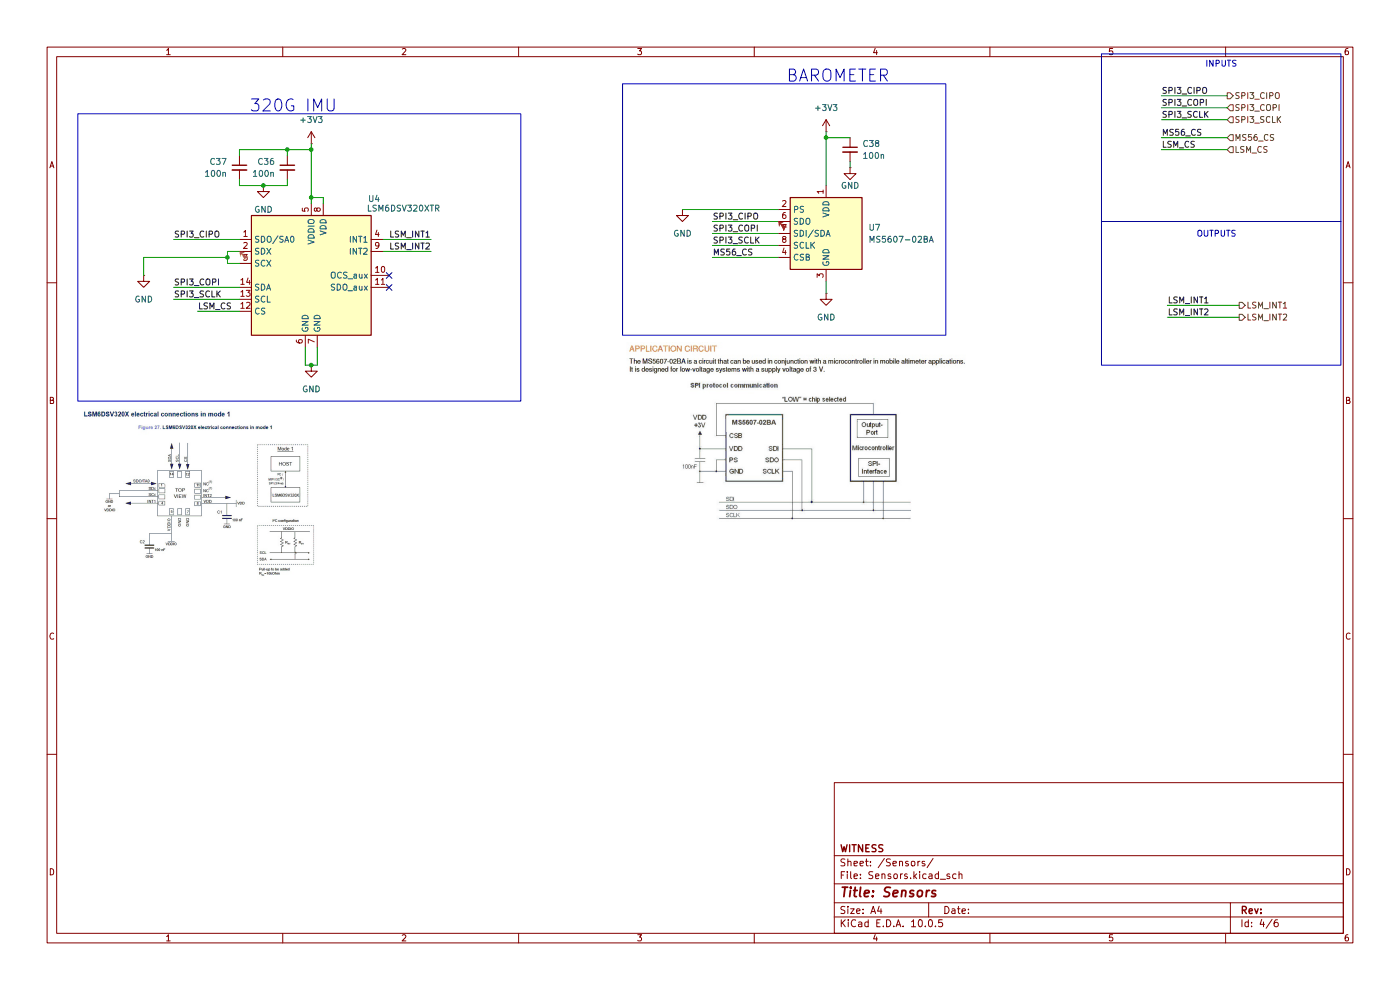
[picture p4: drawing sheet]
(kicad_sch
 (version 20260306)
 (generator "eeschema")
 (generator_version "10.0")
 (paper "A4")
 (title_block
  (title "Sensors")
  (company "WITNESS"))
 (lib_symbols
  (symbol "Device:C_Small"
   (pin_numbers (hide yes))
   (pin_names
    (offset 0.254) (hide yes)) (exclude_from_sim no) (in_bom yes) (on_board yes)
   (in_pos_files yes)
   (duplicate_pin_numbers_are_jumpers no)
   (property "Reference" "C" (at 0.254 1.778 0) (show_name no) (do_not_autoplace no) (effects (font (size 1.27 1.27)) (justify left)))
   (property "Value" "C_Small" (at 0.254 -2.032 0) (show_name no) (do_not_autoplace no) (effects (font (size 1.27 1.27)) (justify left)))
   (property "Footprint" "" (at 0 0 0) (show_name no) (do_not_autoplace no) (hide yes) (effects (font (size 1.27 1.27))))
   (property "Datasheet" "" (at 0 0 0) (show_name no) (do_not_autoplace no) (hide yes) (effects (font (size 1.27 1.27))))
   (property "Description" "Unpolarized capacitor, small symbol" (at 0 0 0) (show_name no) (do_not_autoplace no) (hide yes) (effects (font (size 1.27 1.27))))
   (symbol "C_Small_0_1"
    (polyline (pts (xy -1.524 0.508) (xy 1.524 0.508)) (stroke (width 0.3048) (type default)) (fill (type none)))
    (polyline (pts (xy -1.524 -0.508) (xy 1.524 -0.508)) (stroke (width 0.3302) (type default)) (fill (type none))))
   (symbol "C_Small_1_1"
    (pin passive line (at 0 2.54 270) (length 2.032) (name "" (effects (font (size 1.27 1.27)))) (number "1" (effects (font (size 1.27 1.27)))))
    (pin passive line (at 0 -2.54 90) (length 2.032) (name "" (effects (font (size 1.27 1.27)))) (number "2" (effects (font (size 1.27 1.27))))))
   (embedded_fonts no))
  (symbol "Sensor_Pressure:MS5607-02BA" (exclude_from_sim no) (in_bom yes) (on_board yes)
   (in_pos_files yes)
   (duplicate_pin_numbers_are_jumpers no)
   (property "Reference" "U" (at -6.35 8.89 0) (show_name no) (do_not_autoplace no) (effects (font (size 1.27 1.27))))
   (property "Value" "MS5607-02BA" (at 7.62 8.89 0) (show_name no) (do_not_autoplace no) (effects (font (size 1.27 1.27))))
   (property "Footprint" "Package_LGA:LGA-8_3x5mm_P1.25mm" (at 0 0 0) (show_name no) (do_not_autoplace no) (hide yes) (effects (font (size 1.27 1.27))))
   (property "Datasheet" "https://www.te.com/commerce/DocumentDelivery/DDEController?Action=showdoc&DocId=Data+Sheet%7FMS5607-02BA03%7FB2%7Fpdf%7FEnglish%7FENG_DS_MS5607-02BA03_B2.pdf%7FCAT-BLPS0035" (at 0 0 0) (show_name no) (do_not_autoplace no) (hide yes) (effects (font (size 1.27 1.27))))
   (property "Description" "Barometric pressure sensor, 20cm resolution, 10 to 1200 mbar, I2C and SPI interface up to 20MHz, LGA-8" (at 0 0 0) (show_name no) (do_not_autoplace no) (hide yes) (effects (font (size 1.27 1.27))))
   (symbol "MS5607-02BA_0_1"
    (rectangle (start -7.62 7.62) (end 7.62 -7.62) (stroke (width 0.254) (type default)) (fill (type background))))
   (symbol "MS5607-02BA_1_1"
    (pin power_in line (at 0 10.16 270) (length 2.54) (name "VDD" (effects (font (size 1.27 1.27)))) (number "1" (effects (font (size 1.27 1.27)))))
    (pin input line (at -10.16 5.08 0) (length 2.54) (name "PS" (effects (font (size 1.27 1.27)))) (number "2" (effects (font (size 1.27 1.27)))))
    (pin power_in line (at 0 -10.16 90) (length 2.54) (name "GND" (effects (font (size 1.27 1.27)))) (number "3" (effects (font (size 1.27 1.27)))))
    (pin input line (at -10.16 -5.08 0) (length 2.54) (name "CSB" (effects (font (size 1.27 1.27)))) (number "4" (effects (font (size 1.27 1.27)))))
    (pin input line (at -10.16 -5.08 0) (length 2.54) (hide yes) (name "CSB" (effects (font (size 1.27 1.27)))) (number "5" (effects (font (size 1.27 1.27)))))
    (pin output line (at -10.16 2.54 0) (length 2.54) (name "SDO" (effects (font (size 1.27 1.27)))) (number "6" (effects (font (size 1.27 1.27)))))
    (pin bidirectional line (at -10.16 0 0) (length 2.54) (name "SDI/SDA" (effects (font (size 1.27 1.27)))) (number "7" (effects (font (size 1.27 1.27)))))
    (pin input line (at -10.16 -2.54 0) (length 2.54) (name "SCLK" (effects (font (size 1.27 1.27)))) (number "8" (effects (font (size 1.27 1.27))))))
   (embedded_fonts no))
  (symbol "Witness:LSM6DSV320XTR" (exclude_from_sim no) (in_bom yes) (on_board yes)
   (in_pos_files yes)
   (duplicate_pin_numbers_are_jumpers no)
   (property "Reference" "U" (at -17.272 16.002 0) (show_name no) (do_not_autoplace no) (effects (font (size 1.27 1.27))))
   (property "Value" "LSM6DSV320XTR" (at -10.414 13.97 0) (show_name no) (do_not_autoplace no) (effects (font (size 1.27 1.27))))
   (property "Footprint" "Package_LGA:Bosch_LGA-14_3x2.5mm_P0.5mm" (at 0 0 0) (show_name no) (do_not_autoplace no) (hide yes) (effects (font (size 1.27 1.27))))
   (property "Datasheet" "" (at 0 0 0) (show_name no) (do_not_autoplace no) (hide yes) (effects (font (size 1.27 1.27))))
   (property "Description" "" (at 0 0 0) (show_name no) (do_not_autoplace no) (hide yes) (effects (font (size 1.27 1.27))))
   (symbol "LSM6DSV320XTR_0_1"
    (rectangle (start -12.7 12.7) (end 12.7 -12.7) (stroke (width 0.254) (type default)) (fill (type background))))
   (symbol "LSM6DSV320XTR_1_1"
    (pin bidirectional line (at -15.24 7.62 0) (length 2.54) (name "SDO/SA0" (effects (font (size 1.27 1.27)))) (number "1" (effects (font (size 1.27 1.27)))))
    (pin bidirectional line (at -15.24 5.08 0) (length 2.54) (name "SDX" (effects (font (size 1.27 1.27)))) (number "2" (effects (font (size 1.27 1.27)))))
    (pin input line (at -15.24 2.54 0) (length 2.54) (name "SCX" (effects (font (size 1.27 1.27)))) (number "3" (effects (font (size 1.27 1.27)))))
    (pin output line (at 15.24 7.62 180) (length 2.54) (name "INT1" (effects (font (size 1.27 1.27)))) (number "4" (effects (font (size 1.27 1.27)))))
    (pin power_in line (at 0 15.24 270) (length 2.54) (name "VDDIO" (effects (font (size 1.27 1.27)))) (number "5" (effects (font (size 1.27 1.27)))))
    (pin power_in line (at -1.27 -15.24 90) (length 2.54) (name "GND" (effects (font (size 1.27 1.27)))) (number "6" (effects (font (size 1.27 1.27)))))
    (pin passive line (at 1.27 -15.24 90) (length 2.54) (name "GND" (effects (font (size 1.27 1.27)))) (number "7" (effects (font (size 1.27 1.27)))))
    (pin power_in line (at 2.54 15.24 270) (length 2.54) (name "VDD" (effects (font (size 1.27 1.27)))) (number "8" (effects (font (size 1.27 1.27)))))
    (pin output line (at 15.24 5.08 180) (length 2.54) (name "INT2" (effects (font (size 1.27 1.27)))) (number "9" (effects (font (size 1.27 1.27)))))
    (pin passive line (at 16.51 0 180) (length 3.81) (name "OCS_aux" (effects (font (size 1.27 1.27)))) (number "10" (effects (font (size 1.27 1.27)))))
    (pin passive line (at 16.51 -2.54 180) (length 3.81) (name "SDO_aux" (effects (font (size 1.27 1.27)))) (number "11" (effects (font (size 1.27 1.27)))))
    (pin input line (at -15.24 -7.62 0) (length 2.54) (name "CS" (effects (font (size 1.27 1.27)))) (number "12" (effects (font (size 1.27 1.27)))))
    (pin input line (at -15.24 -5.08 0) (length 2.54) (name "SCL" (effects (font (size 1.27 1.27)))) (number "13" (effects (font (size 1.27 1.27)))))
    (pin bidirectional line (at -15.24 -2.54 0) (length 2.54) (name "SDA" (effects (font (size 1.27 1.27)))) (number "14" (effects (font (size 1.27 1.27))))))
   (embedded_fonts no))
  (symbol "power:+3V3"
   (power global)
   (pin_numbers (hide yes))
   (pin_names
    (offset 0) (hide yes)) (exclude_from_sim no) (in_bom yes) (on_board yes)
   (in_pos_files yes)
   (duplicate_pin_numbers_are_jumpers no)
   (property "Reference" "#PWR" (at 0 -3.81 0) (show_name no) (do_not_autoplace no) (hide yes) (effects (font (size 1.27 1.27))))
   (property "Value" "+3V3" (at 0 3.556 0) (show_name no) (do_not_autoplace no) (effects (font (size 1.27 1.27))))
   (property "Footprint" "" (at 0 0 0) (show_name no) (do_not_autoplace no) (hide yes) (effects (font (size 1.27 1.27))))
   (property "Datasheet" "" (at 0 0 0) (show_name no) (do_not_autoplace no) (hide yes) (effects (font (size 1.27 1.27))))
   (property "Description" "Power symbol creates a global label with name \"+3V3\"" (at 0 0 0) (show_name no) (do_not_autoplace no) (hide yes) (effects (font (size 1.27 1.27))))
   (symbol "+3V3_0_1"
    (polyline (pts (xy -0.762 1.27) (xy 0 2.54)) (stroke (width 0) (type default)) (fill (type none)))
    (polyline (pts (xy 0 2.54) (xy 0.762 1.27)) (stroke (width 0) (type default)) (fill (type none)))
    (polyline (pts (xy 0 0) (xy 0 2.54)) (stroke (width 0) (type default)) (fill (type none))))
   (symbol "+3V3_1_1"
    (pin power_in line (at 0 0 90) (length 0) (name "" (effects (font (size 1.27 1.27)))) (number "1" (effects (font (size 1.27 1.27))))))
   (embedded_fonts no))
  (symbol "power:GND"
   (power global)
   (pin_numbers (hide yes))
   (pin_names
    (offset 0) (hide yes)) (exclude_from_sim no) (in_bom yes) (on_board yes)
   (in_pos_files yes)
   (duplicate_pin_numbers_are_jumpers no)
   (property "Reference" "#PWR" (at 0 -6.35 0) (show_name no) (do_not_autoplace no) (hide yes) (effects (font (size 1.27 1.27))))
   (property "Value" "GND" (at 0 -3.81 0) (show_name no) (do_not_autoplace no) (effects (font (size 1.27 1.27))))
   (property "Footprint" "" (at 0 0 0) (show_name no) (do_not_autoplace no) (hide yes) (effects (font (size 1.27 1.27))))
   (property "Datasheet" "" (at 0 0 0) (show_name no) (do_not_autoplace no) (hide yes) (effects (font (size 1.27 1.27))))
   (property "Description" "Power symbol creates a global label with name \"GND\" , ground" (at 0 0 0) (show_name no) (do_not_autoplace no) (hide yes) (effects (font (size 1.27 1.27))))
   (symbol "GND_0_1"
    (polyline (pts (xy 0 0) (xy 0 -1.27) (xy 1.27 -1.27) (xy 0 -2.54) (xy -1.27 -1.27) (xy 0 -1.27)) (stroke (width 0) (type default)) (fill (type none))))
   (symbol "GND_1_1"
    (pin power_in line (at 0 0 270) (length 0) (name "" (effects (font (size 1.27 1.27)))) (number "1" (effects (font (size 1.27 1.27))))))
   (embedded_fonts no)))
 (rectangle
  (start 132.08 17.78)
  (end 200.66 71.12)
  (stroke (width 0) (type default))
  (fill (type none)))
 (rectangle
  (start 233.68 46.99)
  (end 284.48 77.47)
  (stroke (width 0) (type default))
  (fill (type none)))
 (rectangle
  (start 233.68 11.43)
  (end 284.48 46.99)
  (stroke (width 0) (type default))
  (fill (type none)))
 (rectangle
  (start 16.51 24.13)
  (end 110.49 85.09)
  (stroke (width 0) (type default))
  (fill (type none)))
 (text "320G IMU"
  (exclude_from_sim no)
  (at 62.23 22.606 0)
  (effects (font (size 2.54 2.54))))
 (text "OUTPUTS"
  (exclude_from_sim no)
  (at 258.064 49.784 0)
  (effects (font (size 1.27 1.27))))
 (text "INPUTS"
  (exclude_from_sim no)
  (at 259.08 13.716 0)
  (effects (font (size 1.27 1.27))))
 (text "BAROMETER"
  (exclude_from_sim no)
  (at 177.8 16.256 0)
  (effects (font (size 2.54 2.54))))
 (junction
  (at 175.26 29.21)
  (diameter 0)
  (color 0 0 0 0))
 (junction
  (at 55.88 39.37)
  (diameter 0)
  (color 0 0 0 0))
 (junction
  (at 60.96 31.75)
  (diameter 0)
  (color 0 0 0 0))
 (junction
  (at 66.04 77.47)
  (diameter 0)
  (color 0 0 0 0))
 (junction
  (at 48.26 54.61)
  (diameter 0)
  (color 0 0 0 0))
 (junction
  (at 66.04 31.75)
  (diameter 0)
  (color 0 0 0 0))
 (junction
  (at 66.04 41.91)
  (diameter 0)
  (color 0 0 0 0))
 (no_connect
  (at 82.55 58.42))
 (no_connect
  (at 82.55 60.96))
 (wire
  (pts (xy 144.78 44.45) (xy 165.1 44.45))
  (stroke (width 0) (type default)))
 (wire
  (pts (xy 81.28 50.8) (xy 91.44 50.8))
  (stroke (width 0) (type default)))
 (wire
  (pts (xy 246.38 25.4) (xy 260.35 25.4))
  (stroke (width 0) (type default)))
 (wire
  (pts (xy 60.96 31.75) (xy 66.04 31.75))
  (stroke (width 0) (type default)))
 (wire
  (pts (xy 60.96 38.1) (xy 60.96 39.37))
  (stroke (width 0) (type default)))
 (wire
  (pts (xy 262.89 64.77) (xy 247.65 64.77))
  (stroke (width 0) (type default)))
 (wire
  (pts (xy 48.26 53.34) (xy 50.8 53.34))
  (stroke (width 0) (type default)))
 (wire
  (pts (xy 50.8 55.88) (xy 48.26 55.88))
  (stroke (width 0) (type default)))
 (wire
  (pts (xy 246.38 31.75) (xy 260.35 31.75))
  (stroke (width 0) (type default)))
 (wire
  (pts (xy 246.38 29.21) (xy 260.35 29.21))
  (stroke (width 0) (type default)))
 (wire
  (pts (xy 30.48 58.42) (xy 30.48 54.61))
  (stroke (width 0) (type default)))
 (wire
  (pts (xy 180.34 34.29) (xy 180.34 35.56))
  (stroke (width 0) (type default)))
 (wire
  (pts (xy 175.26 59.69) (xy 175.26 62.23))
  (stroke (width 0) (type default)))
 (wire
  (pts (xy 175.26 29.21) (xy 180.34 29.21))
  (stroke (width 0) (type default)))
 (wire
  (pts (xy 50.8 31.75) (xy 50.8 33.02))
  (stroke (width 0) (type default)))
 (wire
  (pts (xy 66.04 41.91) (xy 66.04 43.18))
  (stroke (width 0) (type default)))
 (wire
  (pts (xy 48.26 54.61) (xy 48.26 55.88))
  (stroke (width 0) (type default)))
 (wire
  (pts (xy 66.04 77.47) (xy 67.31 77.47))
  (stroke (width 0) (type default)))
 (wire
  (pts (xy 151.13 52.07) (xy 165.1 52.07))
  (stroke (width 0) (type default)))
 (wire
  (pts (xy 175.26 27.94) (xy 175.26 29.21))
  (stroke (width 0) (type default)))
 (wire
  (pts (xy 64.77 73.66) (xy 64.77 77.47))
  (stroke (width 0) (type default)))
 (wire
  (pts (xy 151.13 49.53) (xy 165.1 49.53))
  (stroke (width 0) (type default)))
 (wire
  (pts (xy 30.48 54.61) (xy 48.26 54.61))
  (stroke (width 0) (type default)))
 (wire
  (pts (xy 66.04 30.48) (xy 66.04 31.75))
  (stroke (width 0) (type default)))
 (wire
  (pts (xy 175.26 39.37) (xy 175.26 29.21))
  (stroke (width 0) (type default)))
 (wire
  (pts (xy 60.96 33.02) (xy 60.96 31.75))
  (stroke (width 0) (type default)))
 (wire
  (pts (xy 50.8 38.1) (xy 50.8 39.37))
  (stroke (width 0) (type default)))
 (wire
  (pts (xy 36.83 50.8) (xy 50.8 50.8))
  (stroke (width 0) (type default)))
 (wire
  (pts (xy 36.83 63.5) (xy 50.8 63.5))
  (stroke (width 0) (type default)))
 (wire
  (pts (xy 246.38 22.86) (xy 260.35 22.86))
  (stroke (width 0) (type default)))
 (wire
  (pts (xy 60.96 31.75) (xy 50.8 31.75))
  (stroke (width 0) (type default)))
 (wire
  (pts (xy 41.91 66.04) (xy 50.8 66.04))
  (stroke (width 0) (type default)))
 (wire
  (pts (xy 68.58 41.91) (xy 66.04 41.91))
  (stroke (width 0) (type default)))
 (wire
  (pts (xy 36.83 60.96) (xy 50.8 60.96))
  (stroke (width 0) (type default)))
 (wire
  (pts (xy 50.8 39.37) (xy 55.88 39.37))
  (stroke (width 0) (type default)))
 (wire
  (pts (xy 66.04 31.75) (xy 66.04 41.91))
  (stroke (width 0) (type default)))
 (wire
  (pts (xy 246.38 20.32) (xy 260.35 20.32))
  (stroke (width 0) (type default)))
 (wire
  (pts (xy 64.77 77.47) (xy 66.04 77.47))
  (stroke (width 0) (type default)))
 (wire
  (pts (xy 81.28 53.34) (xy 91.44 53.34))
  (stroke (width 0) (type default)))
 (wire
  (pts (xy 151.13 46.99) (xy 165.1 46.99))
  (stroke (width 0) (type default)))
 (wire
  (pts (xy 67.31 73.66) (xy 67.31 77.47))
  (stroke (width 0) (type default)))
 (wire
  (pts (xy 262.89 67.31) (xy 247.65 67.31))
  (stroke (width 0) (type default)))
 (wire
  (pts (xy 68.58 41.91) (xy 68.58 43.18))
  (stroke (width 0) (type default)))
 (wire
  (pts (xy 151.13 54.61) (xy 165.1 54.61))
  (stroke (width 0) (type default)))
 (wire
  (pts (xy 48.26 54.61) (xy 48.26 53.34))
  (stroke (width 0) (type default)))
 (wire
  (pts (xy 55.88 39.37) (xy 60.96 39.37))
  (stroke (width 0) (type default)))
 (image
  (at 43.18 105.41)
  (scale 0.806659)
  (data))
 (image
  (at 170.18 92.71)
  (data))
 (label "MS56_CS"
  (at 151.13 54.61 0)
  (effects (font (size 1.27 1.27)) (justify left bottom)))
 (label "SPI3_CIPO"
  (at 246.38 20.32 0)
  (effects (font (size 1.27 1.27)) (justify left bottom)))
 (label "SPI3_CIPO"
  (at 151.13 46.99 0)
  (effects (font (size 1.27 1.27)) (justify left bottom)))
 (label "SPI3_SCLK"
  (at 36.83 63.5 0)
  (effects (font (size 1.27 1.27)) (justify left bottom)))
 (label "LSM_CS"
  (at 246.38 31.75 0)
  (effects (font (size 1.27 1.27)) (justify left bottom)))
 (label "LSM_INT1"
  (at 247.65 64.77 0)
  (effects (font (size 1.27 1.27)) (justify left bottom)))
 (label "SPI3_COPI"
  (at 151.13 49.53 0)
  (effects (font (size 1.27 1.27)) (justify left bottom)))
 (label "SPI3_SCLK"
  (at 151.13 52.07 0)
  (effects (font (size 1.27 1.27)) (justify left bottom)))
 (label "MS56_CS"
  (at 246.38 29.21 0)
  (effects (font (size 1.27 1.27)) (justify left bottom)))
 (label "SPI3_SCLK"
  (at 246.38 25.4 0)
  (effects (font (size 1.27 1.27)) (justify left bottom)))
 (label "SPI3_CIPO"
  (at 36.83 50.8 0)
  (effects (font (size 1.27 1.27)) (justify left bottom)))
 (label "LSM_INT2"
  (at 91.44 53.34 180)
  (effects (font (size 1.27 1.27)) (justify right bottom)))
 (label "SPI3_COPI"
  (at 246.38 22.86 0)
  (effects (font (size 1.27 1.27)) (justify left bottom)))
 (label "SPI3_COPI"
  (at 36.83 60.96 0)
  (effects (font (size 1.27 1.27)) (justify left bottom)))
 (label "LSM_INT1"
  (at 91.44 50.8 180)
  (effects (font (size 1.27 1.27)) (justify right bottom)))
 (label "LSM_INT2"
  (at 247.65 67.31 0)
  (effects (font (size 1.27 1.27)) (justify left bottom)))
 (label "LSM_CS"
  (at 41.91 66.04 0)
  (effects (font (size 1.27 1.27)) (justify left bottom)))
 (hierarchical_label "LSM_INT1"
  (shape output)
  (at 262.89 64.77 0)
  (effects (font (size 1.27 1.27)) (justify left)))
 (hierarchical_label "SPI3_COPI"
  (shape input)
  (at 260.35 22.86 0)
  (effects (font (size 1.27 1.27)) (justify left)))
 (hierarchical_label "SPI3_CIPO"
  (shape output)
  (at 260.35 20.32 0)
  (effects (font (size 1.27 1.27)) (justify left)))
 (hierarchical_label "LSM_INT2"
  (shape output)
  (at 262.89 67.31 0)
  (effects (font (size 1.27 1.27)) (justify left)))
 (hierarchical_label "MS56_CS"
  (shape input)
  (at 260.35 29.21 0)
  (effects (font (size 1.27 1.27)) (justify left)))
 (hierarchical_label "LSM_CS"
  (shape input)
  (at 260.35 31.75 0)
  (effects (font (size 1.27 1.27)) (justify left)))
 (hierarchical_label "SPI3_SCLK"
  (shape input)
  (at 260.35 25.4 0)
  (effects (font (size 1.27 1.27)) (justify left)))
 (symbol
  (lib_id "power:+3V3")
  (at 175.26 27.94 0)
  (unit 1)
  (body_style 1)
  (exclude_from_sim no)
  (in_bom yes)
  (on_board yes)
  (in_pos_files yes)
  (dnp no)
  (fields_autoplaced yes)
  (property "Reference" "#PWR070" (at 175.26 31.75 0) (hide yes) (show_name no) (do_not_autoplace no) (effects (font (size 1.27 1.27))))
  (property "Value" "+3V3" (at 175.26 22.86 0) (show_name no) (do_not_autoplace no) (effects (font (size 1.27 1.27))))
  (property "Footprint" "" (at 175.26 27.94 0) (hide yes) (show_name no) (do_not_autoplace no) (effects (font (size 1.27 1.27))))
  (property "Datasheet" "" (at 175.26 27.94 0) (hide yes) (show_name no) (do_not_autoplace no) (effects (font (size 1.27 1.27))))
  (property "Description" "Power symbol creates a global label with name \"+3V3\"" (at 175.26 27.94 0) (hide yes) (show_name no) (do_not_autoplace no) (effects (font (size 1.27 1.27))))
  (pin "1"))
 (symbol
  (lib_id "Device:C_Small")
  (at 60.96 35.56 0)
  (mirror y)
  (unit 1)
  (body_style 1)
  (exclude_from_sim no)
  (in_bom yes)
  (on_board yes)
  (in_pos_files yes)
  (dnp no)
  (property "Reference" "C36" (at 58.42 34.2962 0) (show_name no) (do_not_autoplace no) (effects (font (size 1.27 1.27)) (justify left)))
  (property "Value" "100n" (at 58.42 36.8362 0) (show_name no) (do_not_autoplace no) (effects (font (size 1.27 1.27)) (justify left)))
  (property "Footprint" "Capacitor_SMD:C_0402_1005Metric" (at 60.96 35.56 0) (hide yes) (show_name no) (do_not_autoplace no) (effects (font (size 1.27 1.27))))
  (property "Datasheet" "" (at 60.96 35.56 0) (hide yes) (show_name no) (do_not_autoplace no) (effects (font (size 1.27 1.27))))
  (property "Description" "Unpolarized capacitor, small symbol" (at 60.96 35.56 0) (hide yes) (show_name no) (do_not_autoplace no) (effects (font (size 1.27 1.27))))
  (property "LCSC_Part" "C307331" (at 60.96 35.56 0) (hide yes) (show_name no) (do_not_autoplace no) (effects (font (size 1.27 1.27))))
  (pin "2")
  (pin "1"))
 (symbol
  (lib_id "power:GND")
  (at 175.26 62.23 0)
  (unit 1)
  (body_style 1)
  (exclude_from_sim no)
  (in_bom yes)
  (on_board yes)
  (in_pos_files yes)
  (dnp no)
  (fields_autoplaced yes)
  (property "Reference" "#PWR071" (at 175.26 68.58 0) (hide yes) (show_name no) (do_not_autoplace no) (effects (font (size 1.27 1.27))))
  (property "Value" "GND" (at 175.26 67.31 0) (show_name no) (do_not_autoplace no) (effects (font (size 1.27 1.27))))
  (property "Footprint" "" (at 175.26 62.23 0) (hide yes) (show_name no) (do_not_autoplace no) (effects (font (size 1.27 1.27))))
  (property "Datasheet" "" (at 175.26 62.23 0) (hide yes) (show_name no) (do_not_autoplace no) (effects (font (size 1.27 1.27))))
  (property "Description" "Power symbol creates a global label with name \"GND\" , ground" (at 175.26 62.23 0) (hide yes) (show_name no) (do_not_autoplace no) (effects (font (size 1.27 1.27))))
  (pin "1"))
 (symbol
  (lib_id "Device:C_Small")
  (at 50.8 35.56 0)
  (mirror y)
  (unit 1)
  (body_style 1)
  (exclude_from_sim no)
  (in_bom yes)
  (on_board yes)
  (in_pos_files yes)
  (dnp no)
  (property "Reference" "C37" (at 48.26 34.2962 0) (show_name no) (do_not_autoplace no) (effects (font (size 1.27 1.27)) (justify left)))
  (property "Value" "100n" (at 48.26 36.8362 0) (show_name no) (do_not_autoplace no) (effects (font (size 1.27 1.27)) (justify left)))
  (property "Footprint" "Capacitor_SMD:C_0402_1005Metric" (at 50.8 35.56 0) (hide yes) (show_name no) (do_not_autoplace no) (effects (font (size 1.27 1.27))))
  (property "Datasheet" "" (at 50.8 35.56 0) (hide yes) (show_name no) (do_not_autoplace no) (effects (font (size 1.27 1.27))))
  (property "Description" "Unpolarized capacitor, small symbol" (at 50.8 35.56 0) (hide yes) (show_name no) (do_not_autoplace no) (effects (font (size 1.27 1.27))))
  (property "LCSC_Part" "C307331" (at 50.8 35.56 0) (hide yes) (show_name no) (do_not_autoplace no) (effects (font (size 1.27 1.27))))
  (pin "2")
  (pin "1"))
 (symbol
  (lib_id "power:GND")
  (at 180.34 35.56 0)
  (unit 1)
  (body_style 1)
  (exclude_from_sim no)
  (in_bom yes)
  (on_board yes)
  (in_pos_files yes)
  (dnp no)
  (property "Reference" "#PWR069" (at 180.34 41.91 0) (hide yes) (show_name no) (do_not_autoplace no) (effects (font (size 1.27 1.27))))
  (property "Value" "GND" (at 180.34 39.37 0) (show_name no) (do_not_autoplace no) (effects (font (size 1.27 1.27))))
  (property "Footprint" "" (at 180.34 35.56 0) (hide yes) (show_name no) (do_not_autoplace no) (effects (font (size 1.27 1.27))))
  (property "Datasheet" "" (at 180.34 35.56 0) (hide yes) (show_name no) (do_not_autoplace no) (effects (font (size 1.27 1.27))))
  (property "Description" "Power symbol creates a global label with name \"GND\" , ground" (at 180.34 35.56 0) (hide yes) (show_name no) (do_not_autoplace no) (effects (font (size 1.27 1.27))))
  (pin "1"))
 (symbol
  (lib_id "power:GND")
  (at 55.88 39.37 0)
  (mirror y)
  (unit 1)
  (body_style 1)
  (exclude_from_sim no)
  (in_bom yes)
  (on_board yes)
  (in_pos_files yes)
  (dnp no)
  (fields_autoplaced yes)
  (property "Reference" "#PWR066" (at 55.88 45.72 0) (hide yes) (show_name no) (do_not_autoplace no) (effects (font (size 1.27 1.27))))
  (property "Value" "GND" (at 55.88 44.45 0) (show_name no) (do_not_autoplace no) (effects (font (size 1.27 1.27))))
  (property "Footprint" "" (at 55.88 39.37 0) (hide yes) (show_name no) (do_not_autoplace no) (effects (font (size 1.27 1.27))))
  (property "Datasheet" "" (at 55.88 39.37 0) (hide yes) (show_name no) (do_not_autoplace no) (effects (font (size 1.27 1.27))))
  (property "Description" "Power symbol creates a global label with name \"GND\" , ground" (at 55.88 39.37 0) (hide yes) (show_name no) (do_not_autoplace no) (effects (font (size 1.27 1.27))))
  (pin "1"))
 (symbol
  (lib_id "Device:C_Small")
  (at 180.34 31.75 0)
  (unit 1)
  (body_style 1)
  (exclude_from_sim no)
  (in_bom yes)
  (on_board yes)
  (in_pos_files yes)
  (dnp no)
  (property "Reference" "C38" (at 182.88 30.4862 0) (show_name no) (do_not_autoplace no) (effects (font (size 1.27 1.27)) (justify left)))
  (property "Value" "100n" (at 182.88 33.0262 0) (show_name no) (do_not_autoplace no) (effects (font (size 1.27 1.27)) (justify left)))
  (property "Footprint" "Capacitor_SMD:C_0402_1005Metric" (at 180.34 31.75 0) (hide yes) (show_name no) (do_not_autoplace no) (effects (font (size 1.27 1.27))))
  (property "Datasheet" "" (at 180.34 31.75 0) (hide yes) (show_name no) (do_not_autoplace no) (effects (font (size 1.27 1.27))))
  (property "Description" "Unpolarized capacitor, small symbol" (at 180.34 31.75 0) (hide yes) (show_name no) (do_not_autoplace no) (effects (font (size 1.27 1.27))))
  (property "LCSC_Part" "C307331" (at 180.34 31.75 0) (hide yes) (show_name no) (do_not_autoplace no) (effects (font (size 1.27 1.27))))
  (pin "2")
  (pin "1"))
 (symbol
  (lib_id "power:GND")
  (at 144.78 44.45 0)
  (unit 1)
  (body_style 1)
  (exclude_from_sim no)
  (in_bom yes)
  (on_board yes)
  (in_pos_files yes)
  (dnp no)
  (fields_autoplaced yes)
  (property "Reference" "#PWR072" (at 144.78 50.8 0) (hide yes) (show_name no) (do_not_autoplace no) (effects (font (size 1.27 1.27))))
  (property "Value" "GND" (at 144.78 49.53 0) (show_name no) (do_not_autoplace no) (effects (font (size 1.27 1.27))))
  (property "Footprint" "" (at 144.78 44.45 0) (hide yes) (show_name no) (do_not_autoplace no) (effects (font (size 1.27 1.27))))
  (property "Datasheet" "" (at 144.78 44.45 0) (hide yes) (show_name no) (do_not_autoplace no) (effects (font (size 1.27 1.27))))
  (property "Description" "Power symbol creates a global label with name \"GND\" , ground" (at 144.78 44.45 0) (hide yes) (show_name no) (do_not_autoplace no) (effects (font (size 1.27 1.27))))
  (pin "1"))
 (symbol
  (lib_id "power:GND")
  (at 30.48 58.42 0)
  (unit 1)
  (body_style 1)
  (exclude_from_sim no)
  (in_bom yes)
  (on_board yes)
  (in_pos_files yes)
  (dnp no)
  (fields_autoplaced yes)
  (property "Reference" "#PWR063" (at 30.48 64.77 0) (hide yes) (show_name no) (do_not_autoplace no) (effects (font (size 1.27 1.27))))
  (property "Value" "GND" (at 30.48 63.5 0) (show_name no) (do_not_autoplace no) (effects (font (size 1.27 1.27))))
  (property "Footprint" "" (at 30.48 58.42 0) (hide yes) (show_name no) (do_not_autoplace no) (effects (font (size 1.27 1.27))))
  (property "Datasheet" "" (at 30.48 58.42 0) (hide yes) (show_name no) (do_not_autoplace no) (effects (font (size 1.27 1.27))))
  (property "Description" "Power symbol creates a global label with name \"GND\" , ground" (at 30.48 58.42 0) (hide yes) (show_name no) (do_not_autoplace no) (effects (font (size 1.27 1.27))))
  (pin "1"))
 (symbol
  (lib_id "Witness:LSM6DSV320XTR")
  (at 66.04 58.42 0)
  (unit 1)
  (body_style 1)
  (exclude_from_sim no)
  (in_bom yes)
  (on_board yes)
  (in_pos_files yes)
  (dnp no)
  (property "Reference" "U4" (at 77.978 42.164 0) (show_name no) (do_not_autoplace no) (effects (font (size 1.27 1.27)) (justify left)))
  (property "Value" "LSM6DSV320XTR" (at 77.724 44.196 0) (show_name no) (do_not_autoplace no) (effects (font (size 1.27 1.27)) (justify left)))
  (property "Footprint" "Package_LGA:Bosch_LGA-14_3x2.5mm_P0.5mm" (at 66.04 58.42 0) (hide yes) (show_name no) (do_not_autoplace no) (effects (font (size 1.27 1.27))))
  (property "Datasheet" "kicad-embed://lsm6dsv320x.pdf" (at 66.04 58.42 0) (hide yes) (show_name no) (do_not_autoplace no) (effects (font (size 1.27 1.27))))
  (property "Description" "" (at 66.04 58.42 0) (hide yes) (show_name no) (do_not_autoplace no) (effects (font (size 1.27 1.27))))
  (property "LCSC_Part" "C26633007" (at 66.04 58.42 0) (hide yes) (show_name no) (do_not_autoplace no) (effects (font (size 1.27 1.27))))
  (pin "5")
  (pin "7")
  (pin "4")
  (pin "9")
  (pin "6")
  (pin "10")
  (pin "1")
  (pin "13")
  (pin "11")
  (pin "12")
  (pin "3")
  (pin "8")
  (pin "14")
  (pin "2"))
 (symbol
  (lib_id "Sensor_Pressure:MS5607-02BA")
  (at 175.26 49.53 0)
  (unit 1)
  (body_style 1)
  (exclude_from_sim no)
  (in_bom yes)
  (on_board yes)
  (in_pos_files yes)
  (dnp no)
  (fields_autoplaced yes)
  (property "Reference" "U7" (at 184.15 48.2599 0) (show_name no) (do_not_autoplace no) (effects (font (size 1.27 1.27)) (justify left)))
  (property "Value" "MS5607-02BA" (at 184.15 50.7999 0) (show_name no) (do_not_autoplace no) (effects (font (size 1.27 1.27)) (justify left)))
  (property "Footprint" "Package_LGA:LGA-8_3x5mm_P1.25mm" (at 175.26 49.53 0) (hide yes) (show_name no) (do_not_autoplace no) (effects (font (size 1.27 1.27))))
  (property "Datasheet" "https://www.te.com/commerce/DocumentDelivery/DDEController?Action=showdoc&DocId=Data+Sheet%7FMS5607-02BA03%7FB2%7Fpdf%7FEnglish%7FENG_DS_MS5607-02BA03_B2.pdf%7FCAT-BLPS0035" (at 175.26 49.53 0) (hide yes) (show_name no) (do_not_autoplace no) (effects (font (size 1.27 1.27))))
  (property "Description" "Barometric pressure sensor, 20cm resolution, 10 to 1200 mbar, I2C and SPI interface up to 20MHz, LGA-8" (at 175.26 49.53 0) (hide yes) (show_name no) (do_not_autoplace no) (effects (font (size 1.27 1.27))))
  (property "LCSC_Part" "C97627" (at 175.26 49.53 0) (hide yes) (show_name no) (do_not_autoplace no) (effects (font (size 1.27 1.27))))
  (pin "2")
  (pin "4")
  (pin "8")
  (pin "1")
  (pin "3")
  (pin "5")
  (pin "6")
  (pin "7"))
 (symbol
  (lib_id "power:GND")
  (at 66.04 77.47 0)
  (unit 1)
  (body_style 1)
  (exclude_from_sim no)
  (in_bom yes)
  (on_board yes)
  (in_pos_files yes)
  (dnp no)
  (fields_autoplaced yes)
  (property "Reference" "#PWR062" (at 66.04 83.82 0) (hide yes) (show_name no) (do_not_autoplace no) (effects (font (size 1.27 1.27))))
  (property "Value" "GND" (at 66.04 82.55 0) (show_name no) (do_not_autoplace no) (effects (font (size 1.27 1.27))))
  (property "Footprint" "" (at 66.04 77.47 0) (hide yes) (show_name no) (do_not_autoplace no) (effects (font (size 1.27 1.27))))
  (property "Datasheet" "" (at 66.04 77.47 0) (hide yes) (show_name no) (do_not_autoplace no) (effects (font (size 1.27 1.27))))
  (property "Description" "Power symbol creates a global label with name \"GND\" , ground" (at 66.04 77.47 0) (hide yes) (show_name no) (do_not_autoplace no) (effects (font (size 1.27 1.27))))
  (pin "1"))
 (symbol
  (lib_id "power:+3V3")
  (at 66.04 30.48 0)
  (unit 1)
  (body_style 1)
  (exclude_from_sim no)
  (in_bom yes)
  (on_board yes)
  (in_pos_files yes)
  (dnp no)
  (fields_autoplaced yes)
  (property "Reference" "#PWR067" (at 66.04 34.29 0) (hide yes) (show_name no) (do_not_autoplace no) (effects (font (size 1.27 1.27))))
  (property "Value" "+3V3" (at 66.04 25.4 0) (show_name no) (do_not_autoplace no) (effects (font (size 1.27 1.27))))
  (property "Footprint" "" (at 66.04 30.48 0) (hide yes) (show_name no) (do_not_autoplace no) (effects (font (size 1.27 1.27))))
  (property "Datasheet" "" (at 66.04 30.48 0) (hide yes) (show_name no) (do_not_autoplace no) (effects (font (size 1.27 1.27))))
  (property "Description" "Power symbol creates a global label with name \"+3V3\"" (at 66.04 30.48 0) (hide yes) (show_name no) (do_not_autoplace no) (effects (font (size 1.27 1.27))))
  (pin "1")))
